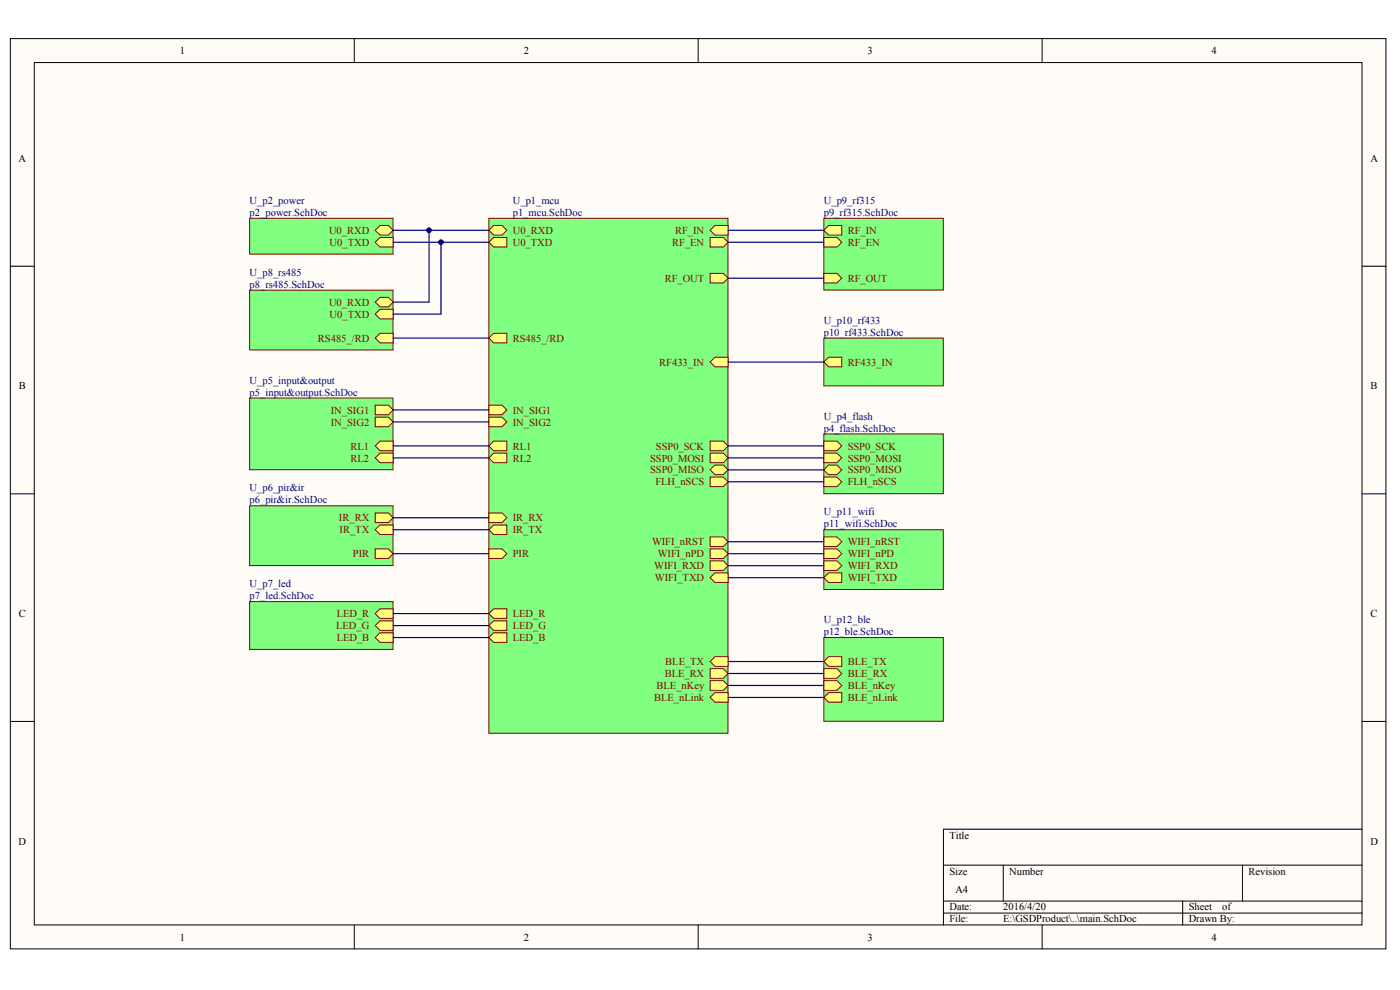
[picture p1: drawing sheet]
<svg xmlns="http://www.w3.org/2000/svg" width="296mm" height="209mm" viewBox="0 0 296 209" stroke-linecap="round" stroke-linejoin="round" font-family="sans-serif">
<g fill="#fffcf8" stroke="#000" stroke-width=".21">
<path d="M2.2 8.2h290.8v192.3h-290.8z"/>
<path d="M7.2 13.2h280.7v182.2h-280.7z"/>
</g>
<g fill="none" stroke="#000" stroke-width=".21">
<path d="M74.9 8.2v5M147.6 8.2v5M220.3 8.2v5M2.2 56.3h5M288 56.3h5M2.2 104.3h5M288 104.3h5M2.2 152.4h5M288 152.4h5M288 175.2h-88.5v20.3M74.9 195.5v5M147.6 195.5v5"/>
<path d="M199.5 182.8h88.5M199.5 190.4h88.5M199.5 192.9h88.5M212.1 182.8v7.6M220.3 195.5v5M250 190.4v5.1M262.7 182.8v7.6"/>
</g>
<path d="M103.4 46.1h50.5v108.8h-50.5z" fill="#80ff80" stroke="#800000" stroke-width=".21"/>
<g fill="#ffff80" stroke="#800000" stroke-width=".21">
<path d="M151.2 121.1h2.7v2h-2.7l-1.1-1z" fill-rule="evenodd"/>
<path d="M150.1 118.5h2.8l1 1-1 1h-2.8z" fill-rule="evenodd"/>
<path d="M150.1 93.2h2.8l1 1-1 1h-2.8z" fill-rule="evenodd"/>
<path d="M150.1 95.7h2.8l1 1.1-1 1h-2.8z" fill-rule="evenodd"/>
<path d="M150.1 100.8h2.8l1 1-1 1h-2.8z" fill-rule="evenodd"/>
<path d="M150.1 113.5h2.8l1 1-1 1h-2.8z" fill-rule="evenodd"/>
<path d="M150.1 116h2.8l1 1-1 1h-2.8z" fill-rule="evenodd"/>
<path d="M104.4 70.4h2.7v2.1h-2.7l-1-1.1z" fill-rule="evenodd"/>
<path d="M104.4 110.9h2.7v2.1h-2.7l-1-1.1z" fill-rule="evenodd"/>
<path d="M103.4 108.4h2.7l1 1-1 1h-2.7z" fill-rule="evenodd"/>
<path d="M104.4 93.2h2.7v2h-2.7l-1-1z" fill-rule="evenodd"/>
<path d="M104.4 95.7h2.7v2.1h-2.7l-1-1z" fill-rule="evenodd"/>
<path d="M103.4 85.6h2.7l1 1-1 1h-2.7z" fill-rule="evenodd"/>
<path d="M103.4 88.1h2.7l1 1.1-1 1h-2.7z" fill-rule="evenodd"/>
<path d="M104.4 128.6h2.7v2.1h-2.7l-1-1z" fill-rule="evenodd"/>
<path d="M104.4 131.2h2.7v2h-2.7l-1-1z" fill-rule="evenodd"/>
<path d="M104.4 133.7h2.7v2h-2.7l-1-1z" fill-rule="evenodd"/>
<path d="M103.4 116h2.7l1 1-1 1h-2.7z" fill-rule="evenodd"/>
<path d="M151.2 47.6h2.7v2.1h-2.7l-1.1-1z" fill-rule="evenodd"/>
<path d="M150.1 57.8h2.8l1 1-1 1h-2.8z" fill-rule="evenodd"/>
<path d="M151.2 98.3h1.7l1 1-1 1h-1.7l-1.1-1z" fill-rule="evenodd"/>
<path d="M104.4 47.6h1.7l1 1.1-1 1h-1.7l-1-1z" fill-rule="evenodd"/>
<path d="M104.4 50.2h2.7v2h-2.7l-1-1z" fill-rule="evenodd"/>
<path d="M151.2 138.8h2.7v2h-2.7l-1.1-1z" fill-rule="evenodd"/>
<path d="M150.1 141.3h2.8l1 1-1 1h-2.8z" fill-rule="evenodd"/>
<path d="M151.2 146.4h2.7v2h-2.7l-1.1-1z" fill-rule="evenodd"/>
<path d="M150.1 143.8h2.8l1 1-1 1.1h-2.8z" fill-rule="evenodd"/>
<path d="M151.2 75.5h2.7v2h-2.7l-1.1-1z" fill-rule="evenodd"/>
<path d="M150.1 50.2h2.8l1 1-1 1h-2.8z" fill-rule="evenodd"/>
</g>
<path d="M52.8 61.3h30.3v12.6h-30.3z" fill="#80ff80" stroke="#800000" stroke-width=".21"/>
<g fill="#ffff80" stroke="#800000" stroke-width=".21">
<path d="M80.3 70.4h2.8v2.1h-2.8l-1-1.1z" fill-rule="evenodd"/>
<path d="M80.3 62.8h1.8l1 1-1 1.1h-1.8l-1-1.1z" fill-rule="evenodd"/>
<path d="M80.3 65.4h2.8v2h-2.8l-1-1z" fill-rule="evenodd"/>
</g>
<path d="M174.2 46.1h25.2v15.2h-25.2z" fill="#80ff80" stroke="#800000" stroke-width=".21"/>
<g fill="#ffff80" stroke="#800000" stroke-width=".21">
<path d="M174.2 57.8h2.7l1.1 1-1.1 1h-2.7z" fill-rule="evenodd"/>
<path d="M175.2 47.6h2.8v2.1h-2.8l-1-1z" fill-rule="evenodd"/>
<path d="M174.2 50.2h2.7l1.1 1-1.1 1h-2.7z" fill-rule="evenodd"/>
</g>
<path d="M174.2 111.9h25.2v12.7h-25.2z" fill="#80ff80" stroke="#800000" stroke-width=".21"/>
<g fill="#ffff80" stroke="#800000" stroke-width=".21">
<path d="M174.2 113.5h2.7l1.1 1-1.1 1h-2.7z" fill-rule="evenodd"/>
<path d="M174.2 116h2.7l1.1 1-1.1 1h-2.7z" fill-rule="evenodd"/>
<path d="M174.2 118.5h2.7l1.1 1-1.1 1h-2.7z" fill-rule="evenodd"/>
<path d="M175.2 121.1h2.8v2h-2.8l-1-1z" fill-rule="evenodd"/>
</g>
<path d="M174.2 91.7h25.2v12.6h-25.2z" fill="#80ff80" stroke="#800000" stroke-width=".21"/>
<g fill="#ffff80" stroke="#800000" stroke-width=".21">
<path d="M174.2 100.8h2.7l1.1 1-1.1 1h-2.7z" fill-rule="evenodd"/>
<path d="M174.2 93.2h2.7l1.1 1-1.1 1h-2.7z" fill-rule="evenodd"/>
<path d="M175.2 98.3h1.7l1.1 1-1.1 1h-1.7l-1-1z" fill-rule="evenodd"/>
<path d="M174.2 95.7h2.7l1.1 1.1-1.1 1h-2.7z" fill-rule="evenodd"/>
</g>
<path d="M52.8 46.1h30.3v7.6h-30.3z" fill="#80ff80" stroke="#800000" stroke-width=".21"/>
<g fill="#ffff80" stroke="#800000" stroke-width=".21">
<path d="M80.3 47.6h1.8l1 1.1-1 1h-1.8l-1-1z" fill-rule="evenodd"/>
<path d="M80.3 50.2h2.8v2h-2.8l-1-1z" fill-rule="evenodd"/>
</g>
<path d="M52.8 84.1h30.3v15.2h-30.3z" fill="#80ff80" stroke="#800000" stroke-width=".21"/>
<g fill="#ffff80" stroke="#800000" stroke-width=".21">
<path d="M80.3 93.2h2.8v2h-2.8l-1-1z" fill-rule="evenodd"/>
<path d="M80.3 95.7h2.8v2.1h-2.8l-1-1z" fill-rule="evenodd"/>
<path d="M79.3 85.6h2.8l1 1-1 1h-2.8z" fill-rule="evenodd"/>
<path d="M79.3 88.1h2.8l1 1.1-1 1h-2.8z" fill-rule="evenodd"/>
</g>
<path d="M52.8 106.9h30.3v12.6h-30.3z" fill="#80ff80" stroke="#800000" stroke-width=".21"/>
<g fill="#ffff80" stroke="#800000" stroke-width=".21">
<path d="M80.3 110.9h2.8v2.1h-2.8l-1-1.1z" fill-rule="evenodd"/>
<path d="M79.3 108.4h2.8l1 1-1 1h-2.8z" fill-rule="evenodd"/>
<path d="M79.3 116h2.8l1 1-1 1h-2.8z" fill-rule="evenodd"/>
</g>
<path d="M52.8 127.1h30.3v10.1h-30.3z" fill="#80ff80" stroke="#800000" stroke-width=".21"/>
<g fill="#ffff80" stroke="#800000" stroke-width=".21">
<path d="M80.3 128.6h2.8v2.1h-2.8l-1-1z" fill-rule="evenodd"/>
<path d="M80.3 131.2h2.8v2h-2.8l-1-1z" fill-rule="evenodd"/>
<path d="M80.3 133.7h2.8v2h-2.8l-1-1z" fill-rule="evenodd"/>
</g>
<g fill="none" stroke="#000080" stroke-width=".25">
<path d="M83.1 48.7h20.3M83.1 51.2h20.3M90.7 48.7v15.1h-7.6M93.2 51.2v15.2h-10.1M153.9 48.7h20.3M153.9 58.8h20.3M83.1 71.4h20.3M83.1 86.6h20.3M83.1 89.2h20.3M83.1 94.2h20.3M83.1 96.8h20.3M153.9 94.2h20.3"/>
<path d="M153.9 96.8h20.3M153.9 99.3h20.3M83.1 109.4h20.3M83.1 111.9h20.3M83.1 117h20.3M153.9 117h20.3M153.9 114.5h20.3M153.9 119.5h20.3M153.9 101.8h20.3M83.1 129.7h20.3M83.1 132.2h20.3M83.1 134.7h20.3"/>
<path d="M153.9 122.1h20.3"/>
</g>
<path d="M174.2 134.7h25.2v17.7h-25.2z" fill="#80ff80" stroke="#800000" stroke-width=".21"/>
<g fill="#ffff80" stroke="#800000" stroke-width=".21">
<path d="M175.2 146.4h2.8v2h-2.8l-1-1z" fill-rule="evenodd"/>
<path d="M174.2 143.8h2.7l1.1 1-1.1 1.1h-2.7z" fill-rule="evenodd"/>
<path d="M175.2 138.8h2.8v2h-2.8l-1-1z" fill-rule="evenodd"/>
<path d="M174.2 141.3h2.7l1.1 1-1.1 1h-2.7z" fill-rule="evenodd"/>
</g>
<path d="M153.9 139.8h20.3M153.9 142.3h20.3M153.9 147.4h20.3M153.9 144.8h20.3" fill="none" stroke="#000080" stroke-width=".25"/>
<path d="M174.2 71.4h25.2v10.1h-25.2z" fill="#80ff80" stroke="#800000" stroke-width=".21"/>
<path d="M175.2 75.5h2.8v2h-2.8l-1-1z" fill-rule="evenodd" fill="#ffff80" stroke="#800000" stroke-width=".21"/>
<path d="M153.9 51.2h20.3M153.9 76.5h20.3" fill="none" stroke="#000080" stroke-width=".25"/>
<g fill="#000080" stroke="#000080" stroke-width=".21">
<circle cx="90.7" cy="48.6" r=".49"/>
<circle cx="93.2" cy="51.2" r=".49"/>
</g>
<g font-size="2.2">
<text x="38" y="11.4">1</text>
<text x="110.7" y="11.4">2</text>
<text x="183.4" y="11.4">3</text>
<text x="256.1" y="11.4">4</text>
<text x="3.9" y="34.2">A</text>
<text x="289.7" y="34.2">A</text>
<text x="4" y="82.3">B</text>
<text x="289.8" y="82.3">B</text>
<text x="4" y="130.4">C</text>
<text x="289.8" y="130.4">C</text>
<text x="3.9" y="178.5">D</text>
<text x="200.7" y="177.2">Title</text>
<text x="289.7" y="178.5">D</text>
<text x="200.7" y="184.8">Size</text>
<text x="213.4" y="184.8">Number</text>
<text x="263.9" y="184.8">Revision</text>
<text x="202" y="188.6">A4</text>
<text x="200.7" y="192.4">Date:</text>
<text x="200.7" y="194.9">File:</text>
<text x="212.1" y="192.4">2016/4/20</text>
<text x="212.1" y="194.9">E:\GSDProduct\..\main.SchDoc</text>
<text x="251.3" y="192.4">Sheet</text>
<text x="251.3" y="194.9">Drawn By:</text>
<text x="258.4" y="192.4">of</text>
<text x="38" y="198.7">1</text>
<text x="110.7" y="198.7">2</text>
<text x="183.4" y="198.7">3</text>
<text x="256.1" y="198.7">4</text>
</g>
<g font-size="2.2" fill="#000080">
<text x="52.8" y="43.1">U_p2_power</text>
<text x="52.8" y="45.6">p2_power.SchDoc</text>
<text x="108.4" y="43.1">U_p1_mcu</text>
<text x="108.4" y="45.6">p1_mcu.SchDoc</text>
<text x="174.2" y="43.1">U_p9_rf315</text>
<text x="174.2" y="45.6">p9_rf315.SchDoc</text>
<text x="52.8" y="58.3">U_p8_rs485</text>
<text x="52.8" y="60.8">p8_rs485.SchDoc</text>
<text x="174.2" y="68.4">U_p10_rf433</text>
<text x="174.2" y="70.9">p10_rf433.SchDoc</text>
<text x="52.8" y="81.1">U_p5_input&amp;output</text>
<text x="52.8" y="83.6">p5_input&amp;output.SchDoc</text>
<text x="174.2" y="88.7">U_p4_flash</text>
<text x="174.2" y="91.2">p4_flash.SchDoc</text>
<text x="52.8" y="103.9">U_p6_pir&amp;ir</text>
<text x="52.8" y="106.4">p6_pir&amp;ir.SchDoc</text>
<text x="174.2" y="108.9">U_p11_wifi</text>
<text x="174.2" y="111.4">p11_wifi.SchDoc</text>
<text x="52.8" y="124.1">U_p7_led</text>
<text x="52.8" y="126.6">p7_led.SchDoc</text>
<text x="174.2" y="131.7">U_p12_ble</text>
<text x="174.2" y="134.2">p12_ble.SchDoc</text>
</g>
<g font-size="2.2" fill="#800000">
<text x="69.6" y="49.4">U0_RXD</text>
<text x="69.7" y="52">U0_TXD</text>
<text x="108.4" y="49.4">U0_RXD</text>
<text x="108.4" y="52">U0_TXD</text>
<text x="142.1" y="52">RF_EN</text>
<text x="142.7" y="49.4">RF_IN</text>
<text x="179.2" y="49.4">RF_IN</text>
<text x="179.2" y="52">RF_EN</text>
<text x="140.5" y="59.6">RF_OUT</text>
<text x="179.2" y="59.6">RF_OUT</text>
<text x="69.6" y="64.6">U0_RXD</text>
<text x="69.7" y="67.1">U0_TXD</text>
<text x="67.2" y="72.2">RS485_/RD</text>
<text x="108.4" y="72.2">RS485_/RD</text>
<text x="139.4" y="77.3">RF433_IN</text>
<text x="179.2" y="77.3">RF433_IN</text>
<text x="69.9" y="87.4">IN_SIG1</text>
<text x="69.9" y="89.9">IN_SIG2</text>
<text x="108.4" y="87.4">IN_SIG1</text>
<text x="108.4" y="89.9">IN_SIG2</text>
<text x="74.1" y="95">RL1</text>
<text x="108.4" y="95">RL1</text>
<text x="138.7" y="95">SSP0_SCK</text>
<text x="179.2" y="95">SSP0_SCK</text>
<text x="74.1" y="97.5">RL2</text>
<text x="108.4" y="97.5">RL2</text>
<text x="137.5" y="97.5">SSP0_MOSI</text>
<text x="137.5" y="100.1">SSP0_MISO</text>
<text x="179.2" y="100.1">SSP0_MISO</text>
<text x="179.2" y="97.5">SSP0_MOSI</text>
<text x="138.6" y="102.6">FLH_nSCS</text>
<text x="179.2" y="102.6">FLH_nSCS</text>
<text x="71.7" y="110.2">IR_RX</text>
<text x="71.8" y="112.7">IR_TX</text>
<text x="108.4" y="112.7">IR_TX</text>
<text x="108.4" y="110.2">IR_RX</text>
<text x="74.6" y="117.8">PIR</text>
<text x="108.4" y="117.8">PIR</text>
<text x="137.8" y="115.2">WIFI_nRST</text>
<text x="139.1" y="117.8">WIFI_nPD</text>
<text x="179.2" y="115.2">WIFI_nRST</text>
<text x="179.2" y="117.8">WIFI_nPD</text>
<text x="138.3" y="120.3">WIFI_RXD</text>
<text x="138.5" y="122.8">WIFI_TXD</text>
<text x="179.2" y="120.3">WIFI_RXD</text>
<text x="179.2" y="122.8">WIFI_TXD</text>
<text x="71.2" y="130.4">LED_R</text>
<text x="108.4" y="130.4">LED_R</text>
<text x="71.1" y="133">LED_G</text>
<text x="71.2" y="135.5">LED_B</text>
<text x="108.4" y="133">LED_G</text>
<text x="108.4" y="135.5">LED_B</text>
<text x="140.5" y="143.1">BLE_RX</text>
<text x="140.7" y="140.6">BLE_TX</text>
<text x="179.2" y="140.6">BLE_TX</text>
<text x="179.2" y="143.1">BLE_RX</text>
<text x="138.3" y="148.1">BLE_nLink</text>
<text x="138.8" y="145.6">BLE_nKey</text>
<text x="179.2" y="148.1">BLE_nLink</text>
<text x="179.2" y="145.6">BLE_nKey</text>
</g>
</svg>
